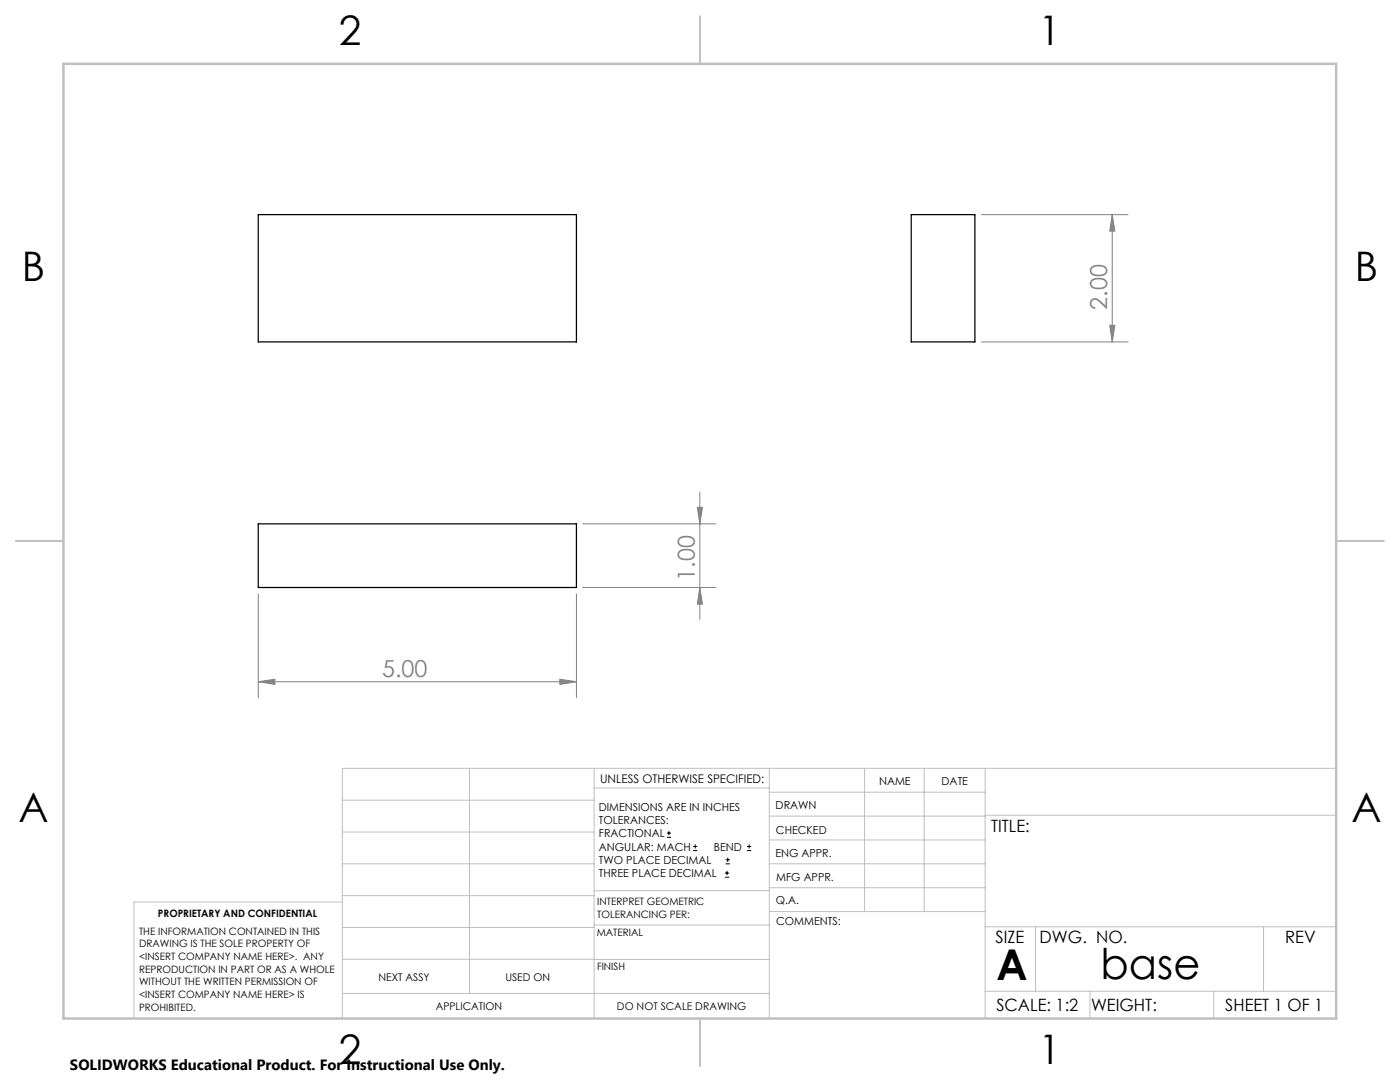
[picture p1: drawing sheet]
<svg xmlns="http://www.w3.org/2000/svg" width="279mm" height="216mm" viewBox="0 0 279 216" stroke-linecap="round" stroke-linejoin="round" font-family="sans-serif">
<g fill="none" stroke="#000" stroke-width=".2">
<path d="M133.1 167.1h.8M133.1 166.2h.8M133.5 165.8v.9M138.3 169.7h.8M138.3 168.9h.8M138.7 168.5v.8M144.7 175h.8M144.7 174.2h.8M144.8 172.4h.9M144.8 171.6h.9M145.1 173.8v.8M145.2 171.1v.9"/>
<path d="M149.1 169.7h.8M149.1 168.9h.8M149.5 168.5v.8"/>
</g>
<g fill="none" stroke="#808080" stroke-width=".2">
<path d="M195.8 42.8h29.3M222 42.8v25.4M222 42.8l.5 3.3h-1zM195.8 68.2h29.3M221.5 64.9h1l-.5 3.3zM139.7 98.2v25.4M51.5 118.5v20.7M115 118.5v20.7M116.3 104.5h26.6M116.3 117.2h26.6M139.2 101.2h1l-.5 3.3zM139.7 117.2l.5 3.3h-1z"/>
<path d="M51.5 136l3.4-.5v1.1zM51.5 136h63.5M111.7 135.5l3.3 .5-3.3 .6z"/>
</g>
<g fill="none" stroke="#c0c0c0" stroke-width=".2">
<path d="M68.3 159.7h50.3M93.7 153.3v44.9M118.6 153.3v49.9M118.6 157.2h34.9M153.5 153.3v49.9M153.5 158.1h43.1M172.5 153.3v28.6M184.4 153.3v28.6M196.6 153.3v49.9M266.7 153.3h-198.4v49.9M68.3 178.7h50.3M68.3 172.4h50.3"/>
<path d="M68.3 166h50.3M68.3 180h-41.6v23.2M118.6 177.7h35M153.5 167.6h43.1M153.5 162.8h43.1M153.5 172.4h43.1M153.5 177.1h43.1M196.6 162.7h70.1M68.3 198.2h85.2M68.3 191.4l85.2 .1M68.3 185.1h50.3M118.6 184.6h35"/>
<path d="M153.6 181.9h43M196.6 197.8h70.1M196.6 184.9h70.1M206.7 184.9v12.9M217.5 197.8v5.4M242.2 197.8v5.4M252.2 184.9v12.9"/>
</g>
<path d="M139.7 3.2v9.5M3.1 107.9h9.6M266.7 107.9h9.5M139.7 203.2v9.6" fill="none" stroke="#c0c0c0" stroke-width=".25"/>
<path d="M12.7 12.7h254v190.5h-254z" fill="none" stroke="#c0c0c0" stroke-width=".5"/>
<g fill="#808080">
<path d="M51.5 136l3.4-.5v1.1zM111.7 135.5l3.3 .5-3.3 .6z"/>
<path d="M221.5 64.9h1l-.5 3.3zM222 42.8l.5 3.3h-1z"/>
<path d="M139.2 101.2h1l-.5 3.3zM139.7 117.2l.5 3.3h-1z"/>
</g>
<path d="M51.5 42.8h63.5v25.4h-63.5zM181.9 42.8h12.7v25.4h-12.7zM51.5 104.5h63.5v12.7h-63.5z" fill="none" stroke="#000" stroke-width=".25"/>
<g font-size="8.5">
<text x="198.9" y="195.5">A</text>
<text x="219.7" y="195.4">base</text>
</g>
<g font-size="8.1">
<text x="67.6" y="8.9">2</text>
<text x="207.3" y="8.9">1</text>
<text x="4.4" y="56.2">B</text>
<text x="270.4" y="56.2">B</text>
<text x="3.7" y="164.1">A</text>
<text x="269.7" y="164.1">A</text>
<text x="67.6" y="212.4">2</text>
<text x="207.3" y="212.4">1</text>
</g>
<g font-size="4.7" fill="#808080">
<text x="221" y="61.8" transform="rotate(-90 221 61.8)">2.00</text>
<text x="138.7" y="115.9" transform="rotate(-90 138.7 115.9)">1.00</text>
<text x="76.2" y="135">5.00</text>
</g>
<g font-size="3.4">
<text x="197.8" y="166">TITLE:</text>
<text x="198.7" y="188.1">SIZE</text>
<text x="207.5" y="188.1">DWG. NO.</text>
<text x="256.5" y="188.2">REV</text>
<text x="198.8" y="201.7">SCALE: 1:2</text>
<text x="217.7" y="201.8">WEIGHT:</text>
<text x="244.5" y="201.7">SHEET 1 OF 1</text>
</g>
<text font-size="3" x="14" y="213.5">SOLIDWORKS Educational Product. For Instructional Use Only.</text>
<text font-size="2.4" x="119.8" y="156.2">UNLESS OTHERWISE SPECIFIED:</text>
<g font-size="2.2">
<text x="119.5" y="161.8">DIMENSIONS ARE IN INCHES</text>
<text x="154.8" y="161.4">DRAWN</text>
<text x="175.4" y="156.6">NAME</text>
<text x="187.9" y="156.7">DATE</text>
<text x="119.5" y="164.4">TOLERANCES:</text>
<text x="119.5" y="167.1">FRACTIONAL</text>
<text x="154.9" y="166.3">CHECKED</text>
<text x="119.5" y="169.7">ANGULAR: MACH</text>
<text x="119.5" y="172.4">TWO PLACE DECIMAL</text>
<text x="142.5" y="169.7">BEND</text>
<text x="154.8" y="171">ENG APPR.</text>
<text x="119.5" y="175">THREE PLACE DECIMAL</text>
<text x="154.9" y="175.7">MFG APPR.</text>
<text x="154.9" y="180.4">Q.A.</text>
<text x="154.9" y="184.6">COMMENTS:</text>
</g>
<g font-size="2.1">
<text x="75.5" y="195.7">NEXT ASSY</text>
<text x="100.9" y="195.7">USED ON</text>
<text x="86.9" y="201.5">APPLICATION</text>
<text x="123.1" y="201.6">DO NOT SCALE DRAWING</text>
</g>
<g font-size="2">
<text x="31.5" y="182.9">PROPRIETARY AND CONFIDENTIAL</text>
<text x="119.2" y="180.6">INTERPRET GEOMETRIC</text>
<text x="119.2" y="183.1">TOLERANCING PER:</text>
<text x="27.8" y="186.5">THE INFORMATION CONTAINED IN THIS</text>
<text x="27.8" y="189">DRAWING IS THE SOLE PROPERTY OF</text>
<text x="27.8" y="191.6">&lt;INSERT COMPANY NAME HERE&gt;. ANY</text>
<text x="119.1" y="186.7">MATERIAL</text>
<text x="27.8" y="194.1">REPRODUCTION IN PART OR AS A WHOLE</text>
<text x="27.8" y="196.6">WITHOUT THE WRITTEN PERMISSION OF</text>
<text x="119.1" y="193.5">FINISH</text>
<text x="27.8" y="199.1">&lt;INSERT COMPANY NAME HERE&gt; IS</text>
<text x="27.8" y="201.7">PROHIBITED.</text>
</g>
</svg>
